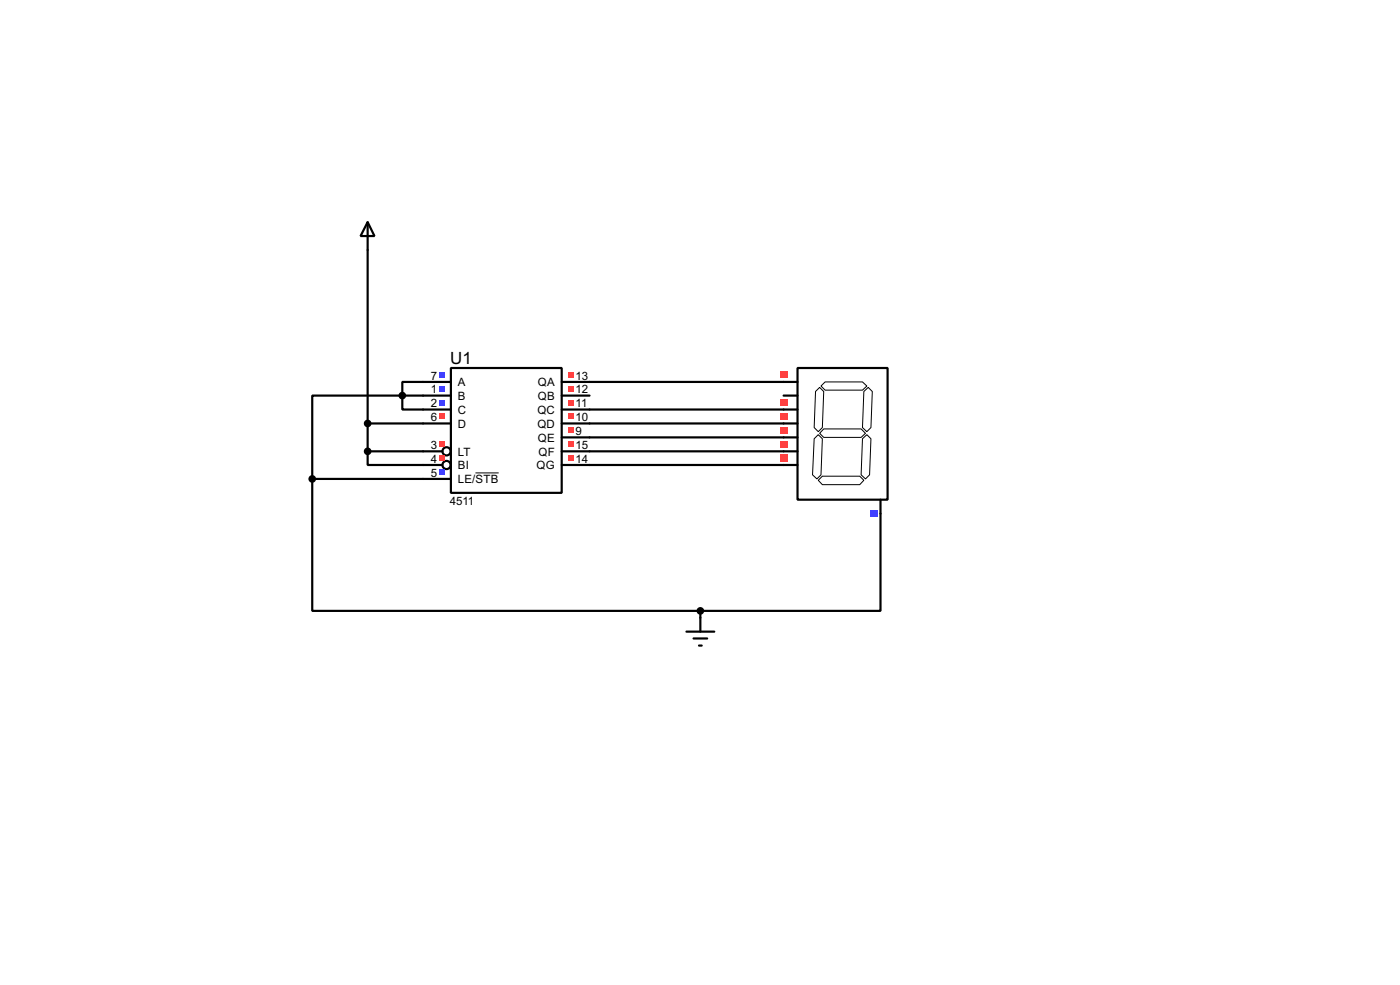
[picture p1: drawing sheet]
<svg xmlns="http://www.w3.org/2000/svg" width="256mm" height="180mm" viewBox="0 0 256 180" stroke-linecap="round" stroke-linejoin="round" font-family="sans-serif">
<g fill="none" stroke="#000" stroke-width=".4">
<path d="M67.4 45.8v36.8M67.4 77.5h15.2M73.7 72.4v2.6h8.9M73.7 72.4h-16.5v15.3M73.7 72.4h8.9M82.6 67.4h20.3v22.8h-20.3zM82.6 69.9h-8.9v2.5M102.9 72.4h5.1M102.9 77.5h40.7M102.9 69.9h40.7M102.9 75h40.7M57.2 87.7v24.1h71.1"/>
<path d="M57.2 87.7h25.4M67.4 82.6v2.5h13.7M67.4 82.6h13.7M102.9 82.6h40.7M102.9 80.1h40.7M102.9 85.1h40.7M161.3 94v17.8h-33M128.3 111.8v1.3"/>
<circle cx="81.8" cy="85.1" r=".75"/>
<circle cx="81.8" cy="82.6" r=".75"/>
</g>
<path d="M87.1 86.6h4.3" fill="none" stroke="#000" stroke-width=".18"/>
<g fill="#4040ff">
<path d="M80.4 68.1h1.1v1h-1.1z"/>
<path d="M80.4 70.7h1.1v1h-1.1z"/>
<path d="M80.4 73.2h1.1v1h-1.1z"/>
</g>
<g fill="#ff4040">
<path d="M80.4 75.7h1.1v1.1h-1.1z"/>
<path d="M80.4 80.8h1.1v1h-1.1z"/>
<path d="M80.4 83.4h1.1v1h-1.1z"/>
</g>
<path d="M80.4 85.9h1.1v1h-1.1z" fill="#4040ff"/>
<g fill="#ff4040">
<path d="M104.1 68.1h1v1h-1z"/>
<path d="M104.1 70.7h1v1h-1z"/>
<path d="M104.1 73.2h1v1h-1z"/>
<path d="M104.1 75.7h1v1.1h-1z"/>
<path d="M104.1 78.3h1v1h-1z"/>
<path d="M104.1 80.8h1v1h-1z"/>
<path d="M104.1 83.4h1v1h-1z"/>
</g>
<g fill="none" stroke="#000" stroke-width=".4">
<path d="M67.4 40.7l1.2 2.5h-2.5zM67.4 40.7v5.1M143.6 69.9h2.5M143.6 72.4h2.5M143.6 75h2.5M143.6 77.5h2.5M146.1 67.4h16.5v24.1h-16.5zM143.6 80.1h2.5M143.6 82.6h2.5M143.6 85.1h2.5M161.3 91.5v2.5M125.8 115.6h5.1"/>
<path d="M127.1 116.9h2.5M128.1 118.2h.5M128.3 113.1v2.5"/>
</g>
<g fill="#000" stroke="#000" stroke-width=".4">
<circle cx="67.3" cy="77.5" r=".5"/>
<circle cx="73.7" cy="72.4" r=".5"/>
<circle cx="57.2" cy="87.7" r=".5"/>
<circle cx="67.3" cy="82.6" r=".5"/>
</g>
<path d="M149.4 71.7l.8-.8 .7 .8-.2 6.6-.8 .7-.7-.7zM150.4 70.7l.8-.8h6.8l.8 .8-.8 .7h-6.8zM150.9 78.5h6.9l.8 .8-.8 .8h-6.9l-.7-.8zM158.3 71.7l.8-.8 .7 .8-.2 6.6-.8 .7-.8-.7zM149.2 80.3l.7-.7 .8 .7-.3 6.6-.7 .8-.8-.8zM150.7 87.2h6.8l.8 .7-.8 .8h-6.8l-.8-.8zM158 80.3l.8-.7 .8 .7-.3 6.6-.7 .8-.8-.8z" fill="none" stroke="#000" stroke-width=".18"/>
<g fill="#ff4040">
<path d="M142.9 68h1.3v1.3h-1.3z"/>
<path d="M142.9 73.1h1.3v1.2h-1.3z"/>
<path d="M142.9 75.6h1.3v1.3h-1.3z"/>
<path d="M142.9 78.2h1.3v1.2h-1.3z"/>
<path d="M142.9 80.7h1.3v1.3h-1.3z"/>
<path d="M142.9 83.2h1.3v1.3h-1.3z"/>
</g>
<path d="M159.4 93.4h1.3v1.3h-1.3z" fill="#4040ff"/>
<circle cx="128.3" cy="111.8" r=".5" fill="#000" stroke="#000" stroke-width=".4"/>
<text font-size="3.5" x="82.5" y="66.6">U1</text>
<g font-size="2.4">
<text x="78.9" y="69.5">7</text>
<text x="78.9" y="72">1</text>
<text x="83.9" y="70.7">A</text>
<text x="98.5" y="70.7">QA</text>
<text x="105.5" y="69.5">13</text>
<text x="105.5" y="72">12</text>
<text x="78.9" y="74.6">2</text>
<text x="78.9" y="77.1">6</text>
<text x="83.9" y="73.2">B</text>
<text x="83.9" y="75.8">C</text>
<text x="98.4" y="75.8">QC</text>
<text x="98.5" y="73.2">QB</text>
<text x="105.5" y="74.6">11</text>
<text x="105.5" y="77.1">10</text>
<text x="78.9" y="82.2">3</text>
<text x="83.9" y="78.3">D</text>
<text x="83.9" y="83.4">LT</text>
<text x="98.4" y="78.3">QD</text>
<text x="98.5" y="80.8">QE</text>
<text x="98.6" y="83.4">QF</text>
<text x="105.5" y="79.7">9</text>
<text x="105.5" y="82.2">15</text>
<text x="78.9" y="84.7">4</text>
<text x="78.9" y="87.3">5</text>
<text x="83.9" y="85.9">BI</text>
<text x="83.9" y="88.5">LE/STB</text>
<text x="98.3" y="85.9">QG</text>
<text x="105.5" y="84.7">14</text>
<text x="82.4" y="92.4">4511</text>
</g>
</svg>
